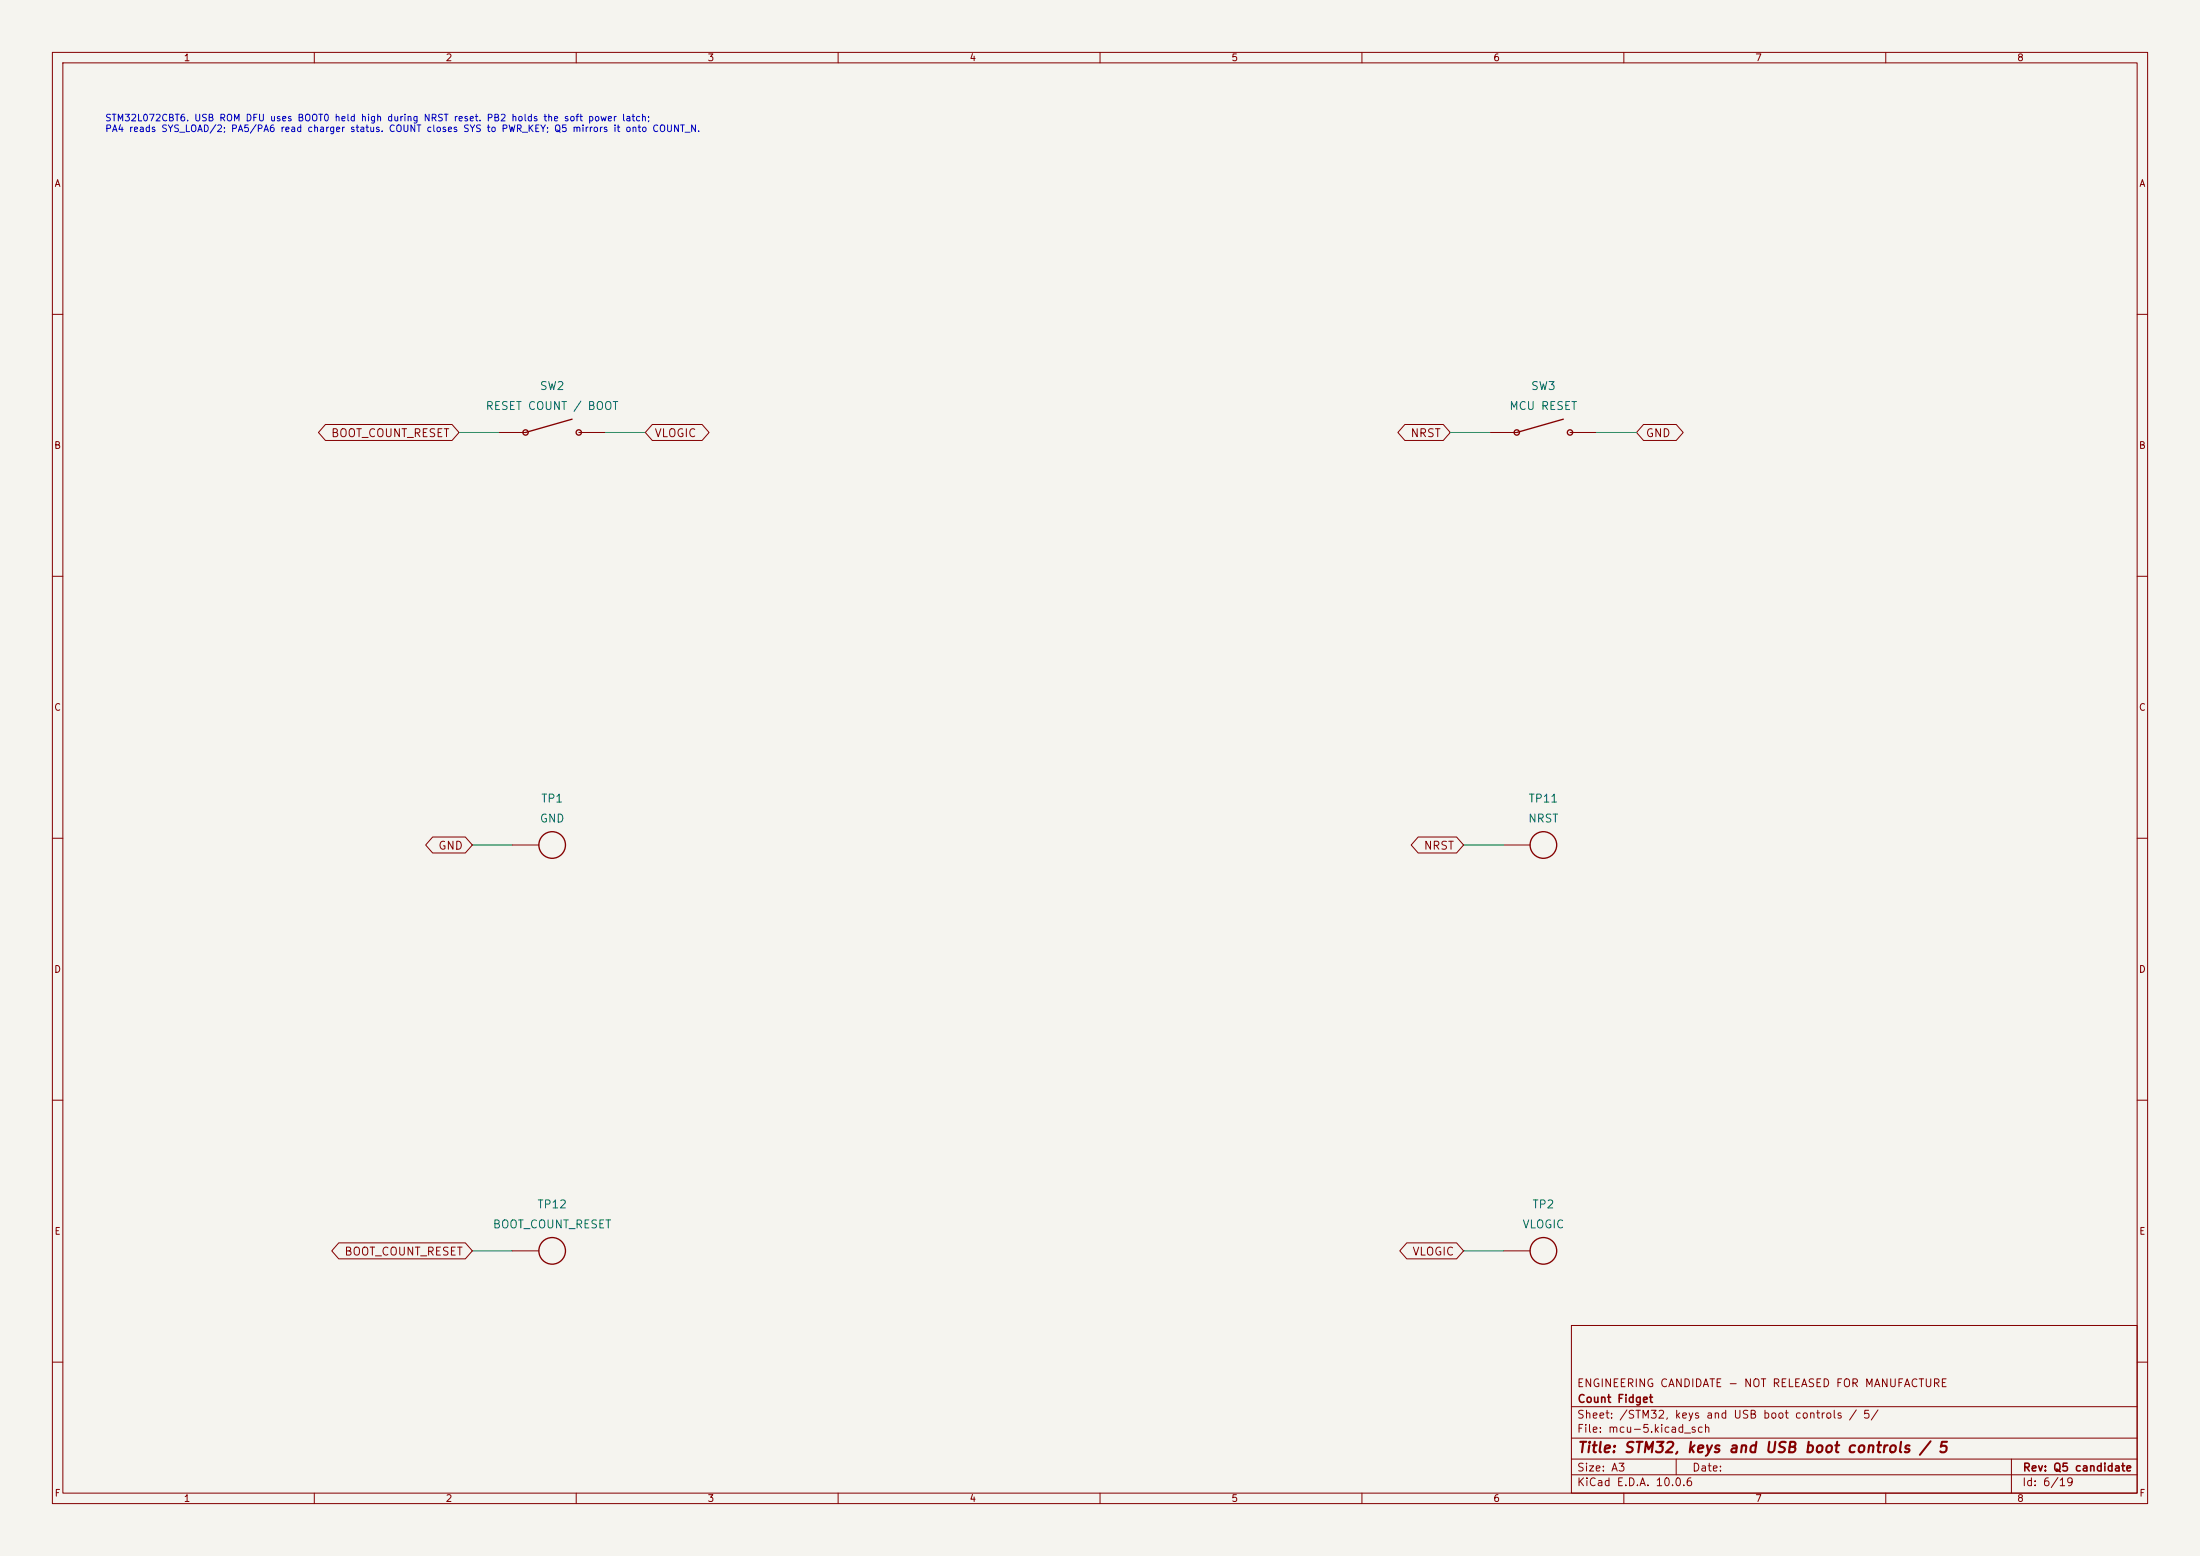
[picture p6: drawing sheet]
(kicad_sch (version 20250114) (generator "eeschema") (generator_version "10.0") (paper "A3") (title_block (title "STM32, keys and USB boot controls / 5") (rev "Q5 candidate")
   (company "Count Fidget") (comment 1 "ENGINEERING CANDIDATE - NOT RELEASED FOR MANUFACTURE"))
(lib_symbols (symbol "CountFidgetQ5:SW2" (pin_names (offset 1.016) hide) (pin_numbers hide) (exclude_from_sim no) (in_bom yes) (on_board yes)
   (property "Reference" "SW" (at 0 6.35 0) (effects (font (size 1.27 1.27)))) (property "Value" "CPG151101S11-16" (at 0 -6.35 0) (effects (font (size 1.27 1.27))))
   (property "Footprint" "CountFidgetQ5:SW_Hotswap_Kailh_MX_CPG151101S11" (at 0 0 0) (effects (font (size 1.27 1.27)) (hide yes)))
   (symbol "SW2_0_1" (polyline (pts (xy -5.08 0) (xy 3.81 2.54)) (stroke (width .254) (type default)) (fill (type none)))(circle (center -5.08 0) (radius .508) (stroke (width .254) (type default)) (fill (type none)))(circle (center 5.08 0) (radius .508) (stroke (width .254) (type default)) (fill (type none)))) (symbol "SW2_1_1" (pin passive line (at -10.16 0 0) (length 5.08) (name "1" (effects (font (size 1.524 1.524)))) (number "1" (effects (font (size 1.27 1.27)))))(pin passive line (at 10.16 0 180) (length 5.08) (name "2" (effects (font (size 1.524 1.524)))) (number "2" (effects (font (size 1.27 1.27)))))))
(symbol "CountFidgetQ5:SW3" (pin_names (offset 1.016) hide) (pin_numbers hide) (exclude_from_sim no) (in_bom yes) (on_board yes)
   (property "Reference" "SW" (at 0 6.35 0) (effects (font (size 1.27 1.27)))) (property "Value" "TS-1088-AR02016" (at 0 -6.35 0) (effects (font (size 1.27 1.27))))
   (property "Footprint" "CountFidgetQ5:XUNPU_TS-1088-AR02016_SMD" (at 0 0 0) (effects (font (size 1.27 1.27)) (hide yes)))
   (symbol "SW3_0_1" (polyline (pts (xy -5.08 0) (xy 3.81 2.54)) (stroke (width .254) (type default)) (fill (type none)))(circle (center -5.08 0) (radius .508) (stroke (width .254) (type default)) (fill (type none)))(circle (center 5.08 0) (radius .508) (stroke (width .254) (type default)) (fill (type none)))) (symbol "SW3_1_1" (pin passive line (at -10.16 0 0) (length 5.08) (name "1" (effects (font (size 1.524 1.524)))) (number "1" (effects (font (size 1.27 1.27)))))(pin passive line (at 10.16 0 180) (length 5.08) (name "2" (effects (font (size 1.524 1.524)))) (number "2" (effects (font (size 1.27 1.27)))))))
(symbol "CountFidgetQ5:TP1" (pin_names (offset 1.016) hide) (pin_numbers hide) (exclude_from_sim no) (in_bom no) (on_board yes)
   (property "Reference" "TP" (at 0 6.35 0) (effects (font (size 1.27 1.27)))) (property "Value" "PCB LAND" (at 0 -6.35 0) (effects (font (size 1.27 1.27))))
   (property "Footprint" "CountFidgetQ5:TestPoint_TestPoint_Pad_D1.5mm" (at 0 0 0) (effects (font (size 1.27 1.27)) (hide yes)))
   (symbol "TP1_0_1" (circle (center 0 0) (radius 2.54) (stroke (width .254) (type default)) (fill (type none)))) (symbol "TP1_1_1" (pin passive line (at -7.62 0 0) (length 5.08) (name "1" (effects (font (size 1.524 1.524)))) (number "1" (effects (font (size 1.27 1.27)))))))
(symbol "CountFidgetQ5:TP11" (pin_names (offset 1.016) hide) (pin_numbers hide) (exclude_from_sim no) (in_bom no) (on_board yes)
   (property "Reference" "TP" (at 0 6.35 0) (effects (font (size 1.27 1.27)))) (property "Value" "PCB LAND" (at 0 -6.35 0) (effects (font (size 1.27 1.27))))
   (property "Footprint" "CountFidgetQ5:TestPoint_TestPoint_Pad_D1.5mm" (at 0 0 0) (effects (font (size 1.27 1.27)) (hide yes)))
   (symbol "TP11_0_1" (circle (center 0 0) (radius 2.54) (stroke (width .254) (type default)) (fill (type none)))) (symbol "TP11_1_1" (pin passive line (at -7.62 0 0) (length 5.08) (name "1" (effects (font (size 1.524 1.524)))) (number "1" (effects (font (size 1.27 1.27)))))))
(symbol "CountFidgetQ5:TP12" (pin_names (offset 1.016) hide) (pin_numbers hide) (exclude_from_sim no) (in_bom no) (on_board yes)
   (property "Reference" "TP" (at 0 6.35 0) (effects (font (size 1.27 1.27)))) (property "Value" "PCB LAND" (at 0 -6.35 0) (effects (font (size 1.27 1.27))))
   (property "Footprint" "CountFidgetQ5:TestPoint_TestPoint_Pad_D1.5mm" (at 0 0 0) (effects (font (size 1.27 1.27)) (hide yes)))
   (symbol "TP12_0_1" (circle (center 0 0) (radius 2.54) (stroke (width .254) (type default)) (fill (type none)))) (symbol "TP12_1_1" (pin passive line (at -7.62 0 0) (length 5.08) (name "1" (effects (font (size 1.524 1.524)))) (number "1" (effects (font (size 1.27 1.27)))))))
(symbol "CountFidgetQ5:TP2" (pin_names (offset 1.016) hide) (pin_numbers hide) (exclude_from_sim no) (in_bom no) (on_board yes)
   (property "Reference" "TP" (at 0 6.35 0) (effects (font (size 1.27 1.27)))) (property "Value" "PCB LAND" (at 0 -6.35 0) (effects (font (size 1.27 1.27))))
   (property "Footprint" "CountFidgetQ5:TestPoint_TestPoint_Pad_D1.5mm" (at 0 0 0) (effects (font (size 1.27 1.27)) (hide yes)))
   (symbol "TP2_0_1" (circle (center 0 0) (radius 2.54) (stroke (width .254) (type default)) (fill (type none)))) (symbol "TP2_1_1" (pin passive line (at -7.62 0 0) (length 5.08) (name "1" (effects (font (size 1.524 1.524)))) (number "1" (effects (font (size 1.27 1.27))))))))
(text "STM32L072CBT6. USB ROM DFU uses BOOT0 held high during NRST reset. PB2 holds the soft power latch;\nPA4 reads SYS_LOAD/2; PA5/PA6 read charger status. COUNT closes SYS to PWR_KEY; Q5 mirrors it onto COUNT_N." (at 20 22 0) (effects (font (size 1.27 1.27)) (justify left top)))
(symbol (lib_id "CountFidgetQ5:SW2") (at 105.41 82.55 0) (unit 1) (exclude_from_sim no) (in_bom yes) (on_board yes) (dnp no) (property "Reference" "SW2" (at 105.41 73.66 0) (effects (font (size 1.524 1.524)))) (property "Value" "RESET COUNT / BOOT" (at 105.41 77.46999999999998 0) (effects (font (size 1.524 1.524))))
   (property "Footprint" "CountFidgetQ5:SW_Hotswap_Kailh_MX_CPG151101S11" (at 105.41 82.55 0) (effects (font (size 1.27 1.27)) (hide yes))) (property "MPN" "CPG151101S11-16" (at 105.41 77.46999999999998 0) (effects (font (size 1.524 1.524)) (hide yes)))
   (property "Description" "MX hot-swap socket, vendor SMT on the bottom side. RESET COUNT / BOOT0. The user presses a clicky MX switch (CPG151101D13, clipped into the printed key plate) into it: no switch soldering." (at 105.41 82.55 0) (effects (font (size 1.27 1.27)) (hide yes))) (pin "1")(pin "2"))
(wire (pts (xy 95.25 82.55) (xy 87.63 82.55)) (stroke (width 0) (type default)))
(global_label "BOOT_COUNT_RESET" (shape bidirectional) (at 87.63 82.55 180) (effects (font (size 1.524 1.524)) (justify right))
   (property "Intersheetrefs" "${INTERSHEET_REFS}" (at 87.63 82.55 0) (effects (font (size 1.27 1.27)) (hide yes))))
(wire (pts (xy 115.57 82.55) (xy 123.19 82.55)) (stroke (width 0) (type default)))
(global_label "VLOGIC" (shape bidirectional) (at 123.19 82.55 0) (effects (font (size 1.524 1.524)) (justify left))
   (property "Intersheetrefs" "${INTERSHEET_REFS}" (at 123.19 82.55 0) (effects (font (size 1.27 1.27)) (hide yes))))
(symbol (lib_id "CountFidgetQ5:SW3") (at 294.64 82.55 0) (unit 1) (exclude_from_sim no) (in_bom yes) (on_board yes) (dnp no) (property "Reference" "SW3" (at 294.64 73.66 0) (effects (font (size 1.524 1.524)))) (property "Value" "MCU RESET" (at 294.64 77.46999999999998 0) (effects (font (size 1.524 1.524))))
   (property "Footprint" "CountFidgetQ5:XUNPU_TS-1088-AR02016_SMD" (at 294.64 82.55 0) (effects (font (size 1.27 1.27)) (hide yes))) (property "MPN" "TS-1088-AR02016" (at 294.64 77.46999999999998 0) (effects (font (size 1.524 1.524)) (hide yes)))
   (property "Description" "Normally-open two-terminal pinhole recovery button; hold SW2 during reset for ROM DFU." (at 294.64 82.55 0) (effects (font (size 1.27 1.27)) (hide yes))) (pin "1")(pin "2"))
(wire (pts (xy 284.48 82.55) (xy 276.86 82.55)) (stroke (width 0) (type default)))
(global_label "NRST" (shape bidirectional) (at 276.86 82.55 180) (effects (font (size 1.524 1.524)) (justify right))
   (property "Intersheetrefs" "${INTERSHEET_REFS}" (at 276.86 82.55 0) (effects (font (size 1.27 1.27)) (hide yes))))
(wire (pts (xy 304.8 82.55) (xy 312.42 82.55)) (stroke (width 0) (type default)))
(global_label "GND" (shape bidirectional) (at 312.42 82.55 0) (effects (font (size 1.524 1.524)) (justify left))
   (property "Intersheetrefs" "${INTERSHEET_REFS}" (at 312.42 82.55 0) (effects (font (size 1.27 1.27)) (hide yes))))
(symbol (lib_id "CountFidgetQ5:TP1") (at 105.41 161.29 0) (unit 1) (exclude_from_sim no) (in_bom no) (on_board yes) (dnp no) (property "Reference" "TP1" (at 105.41 152.4 0) (effects (font (size 1.524 1.524)))) (property "Value" "GND" (at 105.41 156.21 0) (effects (font (size 1.524 1.524))))
   (property "Footprint" "CountFidgetQ5:TestPoint_TestPoint_Pad_D1.5mm" (at 105.41 161.29 0) (effects (font (size 1.27 1.27)) (hide yes))) (property "MPN" "PCB LAND" (at 105.41 156.21 0) (effects (font (size 1.524 1.524)) (hide yes)))
   (property "Description" "Not a fitted component; pogo contact after assembly" (at 105.41 161.29 0) (effects (font (size 1.27 1.27)) (hide yes))) (pin "1"))
(wire (pts (xy 97.79 161.29) (xy 90.17 161.29)) (stroke (width 0) (type default)))
(global_label "GND" (shape bidirectional) (at 90.17 161.29 180) (effects (font (size 1.524 1.524)) (justify right))
   (property "Intersheetrefs" "${INTERSHEET_REFS}" (at 90.17 161.29 0) (effects (font (size 1.27 1.27)) (hide yes))))
(symbol (lib_id "CountFidgetQ5:TP11") (at 294.64 161.29 0) (unit 1) (exclude_from_sim no) (in_bom no) (on_board yes) (dnp no) (property "Reference" "TP11" (at 294.64 152.4 0) (effects (font (size 1.524 1.524)))) (property "Value" "NRST" (at 294.64 156.21 0) (effects (font (size 1.524 1.524))))
   (property "Footprint" "CountFidgetQ5:TestPoint_TestPoint_Pad_D1.5mm" (at 294.64 161.29 0) (effects (font (size 1.27 1.27)) (hide yes))) (property "MPN" "PCB LAND" (at 294.64 156.21 0) (effects (font (size 1.524 1.524)) (hide yes)))
   (property "Description" "NRST recovery contact; short to adjacent GND contact to reset" (at 294.64 161.29 0) (effects (font (size 1.27 1.27)) (hide yes))) (pin "1"))
(wire (pts (xy 287.02 161.29) (xy 279.4 161.29)) (stroke (width 0) (type default)))
(global_label "NRST" (shape bidirectional) (at 279.4 161.29 180) (effects (font (size 1.524 1.524)) (justify right))
   (property "Intersheetrefs" "${INTERSHEET_REFS}" (at 279.4 161.29 0) (effects (font (size 1.27 1.27)) (hide yes))))
(symbol (lib_id "CountFidgetQ5:TP12") (at 105.41 238.76 0) (unit 1) (exclude_from_sim no) (in_bom no) (on_board yes) (dnp no) (property "Reference" "TP12" (at 105.41 229.87 0) (effects (font (size 1.524 1.524)))) (property "Value" "BOOT_COUNT_RESET" (at 105.41 233.68 0) (effects (font (size 1.524 1.524))))
   (property "Footprint" "CountFidgetQ5:TestPoint_TestPoint_Pad_D1.5mm" (at 105.41 238.76 0) (effects (font (size 1.27 1.27)) (hide yes))) (property "MPN" "PCB LAND" (at 105.41 233.68 0) (effects (font (size 1.524 1.524)) (hide yes)))
   (property "Description" "BOOT0/count-reset high contact; SW2 supplies VLOGIC" (at 105.41 238.76 0) (effects (font (size 1.27 1.27)) (hide yes))) (pin "1"))
(wire (pts (xy 97.79 238.76) (xy 90.17 238.76)) (stroke (width 0) (type default)))
(global_label "BOOT_COUNT_RESET" (shape bidirectional) (at 90.17 238.76 180) (effects (font (size 1.524 1.524)) (justify right))
   (property "Intersheetrefs" "${INTERSHEET_REFS}" (at 90.17 238.76 0) (effects (font (size 1.27 1.27)) (hide yes))))
(symbol (lib_id "CountFidgetQ5:TP2") (at 294.64 238.76 0) (unit 1) (exclude_from_sim no) (in_bom no) (on_board yes) (dnp no) (property "Reference" "TP2" (at 294.64 229.87 0) (effects (font (size 1.524 1.524)))) (property "Value" "VLOGIC" (at 294.64 233.68 0) (effects (font (size 1.524 1.524))))
   (property "Footprint" "CountFidgetQ5:TestPoint_TestPoint_Pad_D1.5mm" (at 294.64 238.76 0) (effects (font (size 1.27 1.27)) (hide yes))) (property "MPN" "PCB LAND" (at 294.64 233.68 0) (effects (font (size 1.524 1.524)) (hide yes)))
   (property "Description" "Not a fitted component; pogo contact after assembly" (at 294.64 238.76 0) (effects (font (size 1.27 1.27)) (hide yes))) (pin "1"))
(wire (pts (xy 287.02 238.76) (xy 279.4 238.76)) (stroke (width 0) (type default)))
(global_label "VLOGIC" (shape bidirectional) (at 279.4 238.76 180) (effects (font (size 1.524 1.524)) (justify right))
   (property "Intersheetrefs" "${INTERSHEET_REFS}" (at 279.4 238.76 0) (effects (font (size 1.27 1.27)) (hide yes)))))
